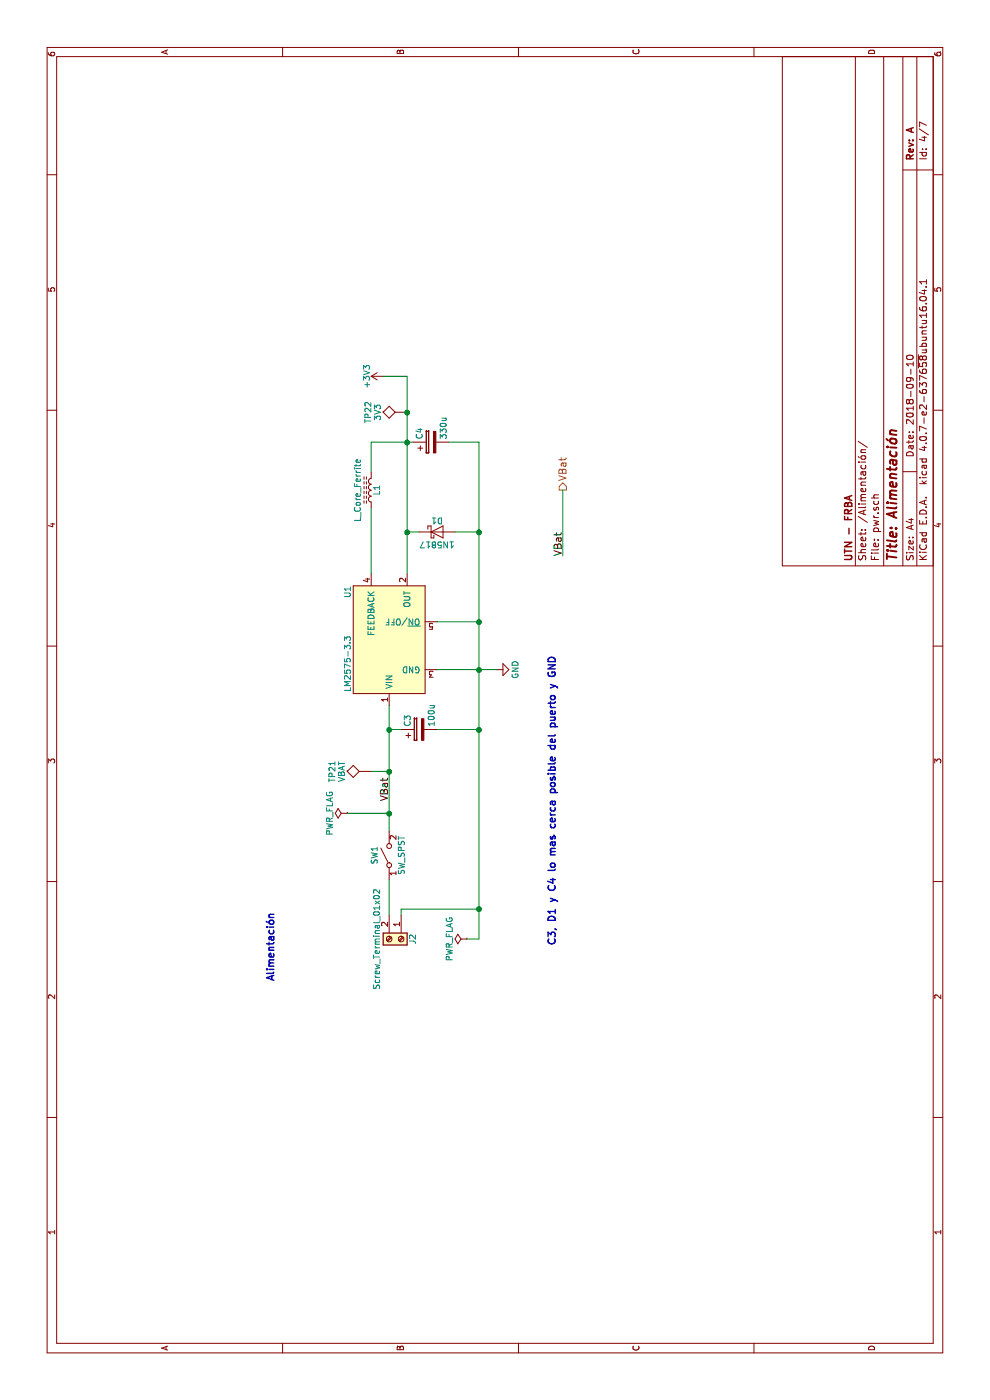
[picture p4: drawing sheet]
EESchema Schematic File Version 2
LIBS:power
LIBS:device
LIBS:switches
LIBS:relays
LIBS:motors
LIBS:transistors
LIBS:conn
LIBS:linear
LIBS:regul
LIBS:74xx
LIBS:cmos4000
LIBS:adc-dac
LIBS:memory
LIBS:xilinx
LIBS:microcontrollers
LIBS:dsp
LIBS:microchip
LIBS:analog_switches
LIBS:motorola
LIBS:texas
LIBS:intel
LIBS:audio
LIBS:interface
LIBS:digital-audio
LIBS:philips
LIBS:display
LIBS:cypress
LIBS:siliconi
LIBS:opto
LIBS:atmel
LIBS:contrib
LIBS:valves
LIBS:arduino
LIBS:acc_mpu9250_board
LIBS:gps_em506
LIBS:aic1117
LIBS:lm2575
LIBS:lm2940
LIBS:dk_RF-Transceiver-Modules
LIBS:pbase-ino-cache
EELAYER 25 0
EELAYER END
$Descr A4 11693 8268
encoding utf-8
Sheet 4 7
Title "Alimentación"
Date "2018-09-10"
Rev "A"
Comp "UTN - FRBA"
Comment1 ""
Comment2 ""
Comment3 ""
Comment4 ""
$EndDescr
Text Notes 3500 2300 0    60   ~ 12
Alimentación\n
$Comp
L +3V3 #PWR06
U 1 1
P 8550 3200
F 0 "#PWR06" H 8550 3050 50  0001 C CNN
F 1 "+3V3" H 8550 3340 50  0000 C CNN
F 2 "" H 8550 3200 50  0001 C CNN
F 3 "" H 8550 3200 50  0001 C CNN
	1    8550 3200
	1    0    0    -1  
$EndComp
$Comp
L PWR_FLAG #FLG07
U 1 1
P 4900 2900
F 0 "#FLG07" H 4900 2975 50  0001 C CNN
F 1 "PWR_FLAG" H 4900 3050 50  0000 C CNN
F 2 "" H 4900 2900 50  0001 C CNN
F 3 "" H 4900 2900 50  0001 C CNN
	1    4900 2900
	1    0    0    -1  
$EndComp
$Comp
L PWR_FLAG #FLG08
U 1 1
P 3850 3900
F 0 "#FLG08" H 3850 3975 50  0001 C CNN
F 1 "PWR_FLAG" H 3850 4050 50  0000 C CNN
F 2 "" H 3850 3900 50  0001 C CNN
F 3 "" H 3850 3900 50  0001 C CNN
	1    3850 3900
	1    0    0    -1  
$EndComp
$Comp
L TEST TP21
U 1 1
P 5250 3100
F 0 "TP21" H 5250 3400 50  0000 C BNN
F 1 "VBAT" H 5250 3350 50  0000 C CNN
F 2 "footprints:TestPoint_THTPad_D1.5mm_Drill0.7mm" H 5250 3100 50  0001 C CNN
F 3 "" H 5250 3100 50  0001 C CNN
	1    5250 3100
	1    0    0    -1  
$EndComp
$Comp
L TEST TP22
U 1 1
P 8250 3400
F 0 "TP22" H 8250 3700 50  0000 C BNN
F 1 "3V3" H 8250 3650 50  0000 C CNN
F 2 "footprints:TestPoint_THTPad_D1.5mm_Drill0.7mm" H 8250 3400 50  0001 C CNN
F 3 "" H 8250 3400 50  0001 C CNN
	1    8250 3400
	1    0    0    -1  
$EndComp
$Comp
L Screw_Terminal_01x02 J2
U 1 1
P 3850 3350
F 0 "J2" H 3850 3450 50  0000 C CNN
F 1 "Screw_Terminal_01x02" H 3850 3150 50  0000 C CNN
F 2 "footprints:TerminalBlock_bornier-2_P5.08mm" H 3850 3350 50  0001 C CNN
F 3 "" H 3850 3350 50  0001 C CNN
	1    3850 3350
	-1   0    0    1   
$EndComp
$Comp
L LM2575-3.3 U1
U 1 1
P 6350 3250
F 0 "U1" H 6750 3600 50  0000 C CNN
F 1 "LM2575-3.3" H 6150 3600 50  0000 C CNN
F 2 "TO_SOT_Packages_SMD:TO-263-5_TabPin3" H 6350 3250 50  0001 C CNN
F 3 "" H 6350 3250 50  0001 C CNN
	1    6350 3250
	1    0    0    -1  
$EndComp
$Comp
L CP C3
U 1 1
P 5600 3500
F 0 "C3" H 5625 3600 50  0000 L CNN
F 1 "100u" H 5625 3400 50  0000 L CNN
F 2 "Capacitors_SMD:CP_Elec_6.3x5.3" H 5638 3350 50  0001 C CNN
F 3 "" H 5600 3500 50  0001 C CNN
	1    5600 3500
	1    0    0    -1  
$EndComp
$Comp
L D_Schottky D1
U 1 1
P 7250 3650
F 0 "D1" H 7250 3750 50  0000 C CNN
F 1 "1N5817" H 7250 3550 50  0000 C CNN
F 2 "Diodes_THT:D_DO-41_SOD81_P7.62mm_Horizontal" H 7250 3650 50  0001 C CNN
F 3 "" H 7250 3650 50  0001 C CNN
	1    7250 3650
	0    1    1    0   
$EndComp
$Comp
L L_Core_Ferrite L1
U 1 1
P 7600 3100
F 0 "L1" V 7550 3100 50  0000 C CNN
F 1 "L_Core_Ferrite" V 7710 3100 50  0000 C CNN
F 2 "footprints:Choke_PK0810" H 7600 3100 50  0001 C CNN
F 3 "" H 7600 3100 50  0001 C CNN
	1    7600 3100
	0    -1   -1   0   
$EndComp
$Comp
L CP C4
U 1 1
P 8000 3600
F 0 "C4" H 8025 3700 50  0000 L CNN
F 1 "330u" H 8025 3500 50  0000 L CNN
F 2 "Capacitors_SMD:CP_Elec_10x10.5" H 8038 3450 50  0001 C CNN
F 3 "" H 8000 3600 50  0001 C CNN
	1    8000 3600
	1    0    0    -1  
$EndComp
Text Label 5000 3250 0    60   ~ 0
VBat
Text HLabel 7600 4700 2    60   Output ~ 0
VBat
Text Label 7050 4700 0    60   ~ 0
VBat
Text Notes 3800 4650 0    60   ~ 12
C3, D1 y C4 lo mas cerca posible del puerto y GND
$Comp
L GND #PWR09
U 1 1
P 6100 4150
F 0 "#PWR09" H 6100 3900 50  0001 C CNN
F 1 "GND" H 6100 4000 50  0000 C CNN
F 2 "" H 6100 4150 50  0001 C CNN
F 3 "" H 6100 4150 50  0001 C CNN
	1    6100 4150
	1    0    0    -1  
$EndComp
Wire Wire Line
	6900 3100 7450 3100
Wire Wire Line
	7750 3100 8000 3100
Wire Wire Line
	6900 3400 8550 3400
Wire Wire Line
	7250 3400 7250 3500
Connection ~ 7250 3400
Wire Wire Line
	8000 3100 8000 3450
Connection ~ 8000 3400
Wire Wire Line
	8000 4000 8000 3750
Wire Wire Line
	3850 4000 8000 4000
Wire Wire Line
	6500 4000 6500 3650
Wire Wire Line
	7250 3800 7250 4000
Connection ~ 7250 4000
Wire Wire Line
	6100 3650 6100 4150
Connection ~ 6500 4000
Wire Wire Line
	5600 4000 5600 3650
Connection ~ 6100 4000
Wire Wire Line
	5600 3250 5600 3350
Connection ~ 5600 4000
Wire Wire Line
	8550 3400 8550 3200
Wire Wire Line
	3850 3900 3850 4000
Wire Wire Line
	4900 2900 4900 3250
Wire Wire Line
	5250 3250 5250 3100
Wire Wire Line
	7050 4700 7600 4700
Connection ~ 8250 3400
Wire Wire Line
	4750 3250 5800 3250
Connection ~ 5600 3250
Connection ~ 5250 3250
Connection ~ 4900 3250
Wire Wire Line
	4050 3250 4350 3250
Wire Wire Line
	4050 3350 4100 3350
Wire Wire Line
	4100 3350 4100 4000
Connection ~ 4100 4000
$Comp
L SW_SPST SW1
U 1 1
P 4550 3250
F 0 "SW1" H 4550 3375 50  0000 C CNN
F 1 "SW_SPST" H 4550 3150 50  0000 C CNN
F 2 "footprints:TerminalBlock_bornier-2_P5.08mm" H 4550 3250 50  0001 C CNN
F 3 "" H 4550 3250 50  0001 C CNN
	1    4550 3250
	1    0    0    -1  
$EndComp
$EndSCHEMATC
